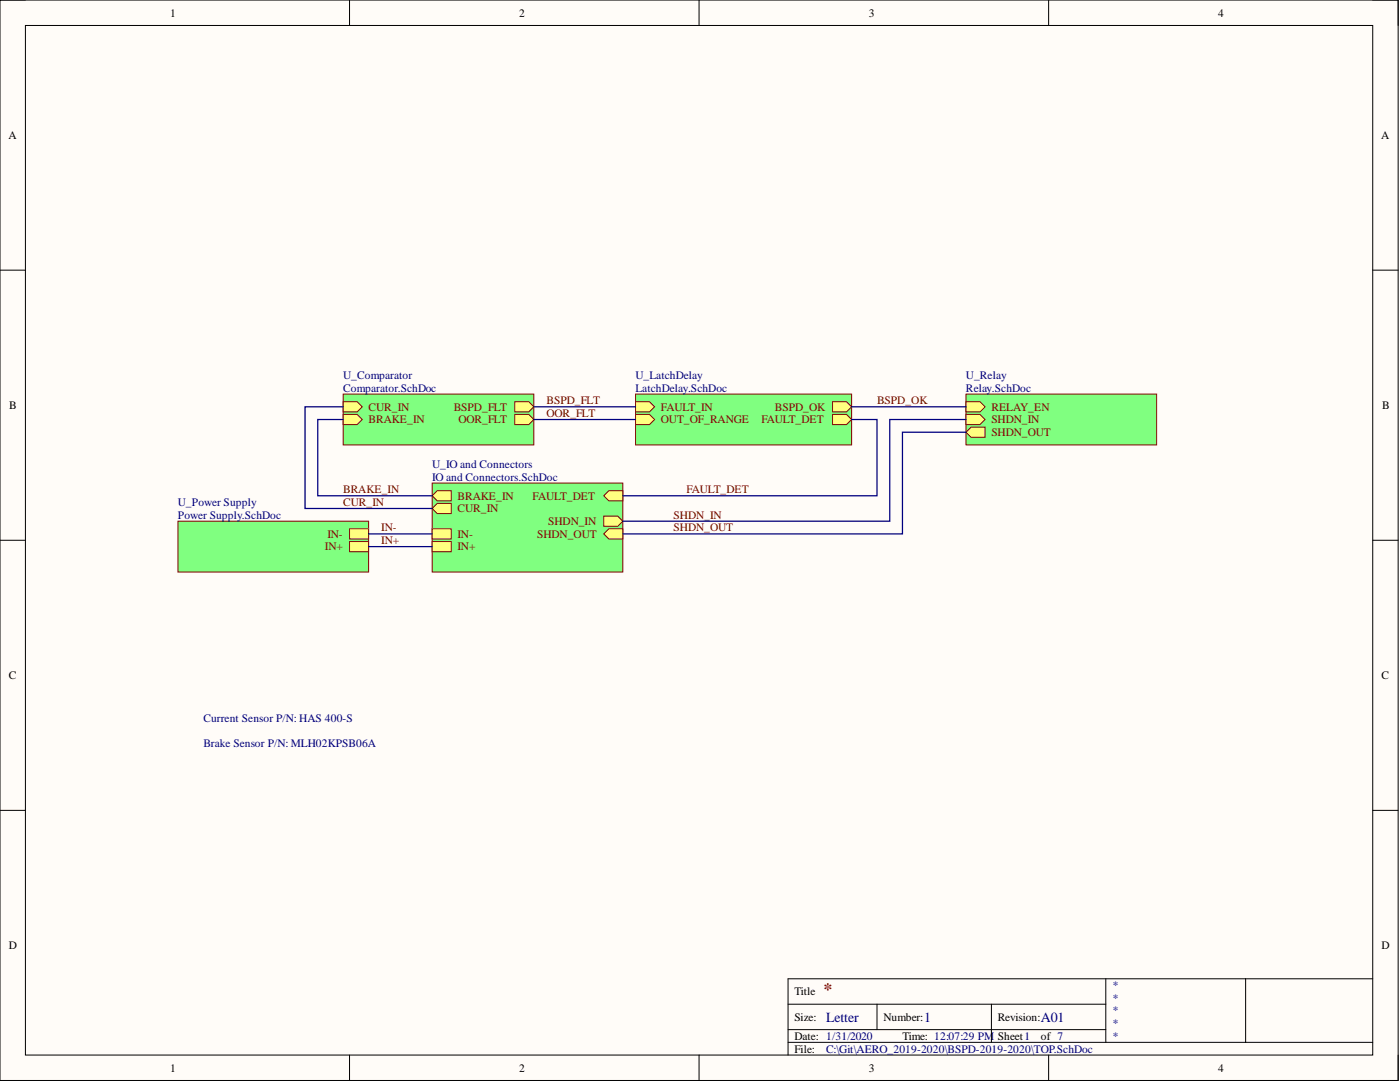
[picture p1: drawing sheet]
<svg xmlns="http://www.w3.org/2000/svg" width="279mm" height="216mm" viewBox="0 0 279 216" stroke-linecap="round" stroke-linejoin="round" font-family="sans-serif">
<path d="M0 0h279v215.6h-279z" fill-rule="evenodd" fill="#fffcf8"/>
<path d="M0 0h279v215.6h-279z" fill="none" stroke="#000" stroke-width=".2"/>
<path d="M5.1 5.1h268.9v205.4h-268.9z" fill-rule="evenodd" fill="#fffcf8"/>
<g fill="none" stroke="#000" stroke-width=".2">
<path d="M0 0h5.1M5.1 5.1h268.9v205.4h-268.9zM69.8 0v5.1M139.5 0v5.1M209.3 0v5.1M274 0h5v5.1M0 53.9h5.1M274 53.9h5M0 107.8h5.1M274 107.8h5M0 161.7h5.1M274 161.7h5"/>
<path d="M220.7 195.3v12.7M248.6 195.3v12.7M274 195.3h-116.7v15.2M69.8 210.5v5.1M139.5 210.5v5.1M157.3 200.4h63.4M157.3 208h116.7M157.3 205.5h63.4M175 200.4v5.1M197.9 200.4v7.6M209.3 210.5v5.1M279 210.5v5.1"/>
</g>
<path d="M68.5 78.6h38v10.2h-38z" fill-rule="evenodd" fill="#80ff80"/>
<path d="M68.5 78.6h38v10.2h-38z" fill="none" stroke="#800000" stroke-width=".2"/>
<path d="M102.7 82.7h2.8l1 1-1 1h-2.8z" fill-rule="evenodd" fill="#ffff80"/>
<path d="M102.7 82.7h2.8l1 1-1 1h-2.8z" fill="none" stroke="#800000" stroke-width=".2"/>
<path d="M68.5 80.2h2.8l1 1-1 1h-2.8z" fill-rule="evenodd" fill="#ffff80"/>
<path d="M68.5 80.2h2.8l1 1-1 1h-2.8z" fill="none" stroke="#800000" stroke-width=".2"/>
<path d="M102.7 80.2h2.8l1 1-1 1h-2.8z" fill-rule="evenodd" fill="#ffff80"/>
<path d="M102.7 80.2h2.8l1 1-1 1h-2.8z" fill="none" stroke="#800000" stroke-width=".2"/>
<path d="M68.5 82.7h2.8l1 1-1 1h-2.8z" fill-rule="evenodd" fill="#ffff80"/>
<path d="M68.5 82.7h2.8l1 1-1 1h-2.8z" fill="none" stroke="#800000" stroke-width=".2"/>
<path d="M126.8 78.6h43.2v10.2h-43.2z" fill-rule="evenodd" fill="#80ff80"/>
<path d="M126.8 78.6h43.2v10.2h-43.2z" fill="none" stroke="#800000" stroke-width=".2"/>
<path d="M126.8 80.2h2.8l1 1-1 1h-2.8z" fill-rule="evenodd" fill="#ffff80"/>
<path d="M126.8 80.2h2.8l1 1-1 1h-2.8z" fill="none" stroke="#800000" stroke-width=".2"/>
<path d="M166.2 82.7h2.7l1.1 1-1.1 1h-2.7z" fill-rule="evenodd" fill="#ffff80"/>
<path d="M166.2 82.7h2.7l1.1 1-1.1 1h-2.7z" fill="none" stroke="#800000" stroke-width=".2"/>
<path d="M166.2 80.2h2.7l1.1 1-1.1 1h-2.7z" fill-rule="evenodd" fill="#ffff80"/>
<path d="M166.2 80.2h2.7l1.1 1-1.1 1h-2.7z" fill="none" stroke="#800000" stroke-width=".2"/>
<path d="M126.8 82.7h2.8l1 1-1 1h-2.8z" fill-rule="evenodd" fill="#ffff80"/>
<path d="M126.8 82.7h2.8l1 1-1 1h-2.8z" fill="none" stroke="#800000" stroke-width=".2"/>
<path d="M35.5 104h38.1v10.1h-38.1z" fill-rule="evenodd" fill="#80ff80"/>
<path d="M35.5 104h38.1v10.1h-38.1z" fill="none" stroke="#800000" stroke-width=".2"/>
<path d="M69.8 105.5h3.8v2h-3.8z" fill-rule="evenodd" fill="#ffff80"/>
<path d="M69.8 105.5h3.8v2h-3.8z" fill="none" stroke="#800000" stroke-width=".2"/>
<path d="M69.8 108.1h3.8v2h-3.8z" fill-rule="evenodd" fill="#ffff80"/>
<path d="M69.8 108.1h3.8v2h-3.8z" fill="none" stroke="#800000" stroke-width=".2"/>
<path d="M192.8 78.6h38v10.2h-38z" fill-rule="evenodd" fill="#80ff80"/>
<path d="M192.8 78.6h38v10.2h-38z" fill="none" stroke="#800000" stroke-width=".2"/>
<path d="M192.8 80.2h2.8l1 1-1 1h-2.8z" fill-rule="evenodd" fill="#ffff80"/>
<path d="M192.8 80.2h2.8l1 1-1 1h-2.8z" fill="none" stroke="#800000" stroke-width=".2"/>
<path d="M192.8 82.7h2.8l1 1-1 1h-2.8z" fill-rule="evenodd" fill="#ffff80"/>
<path d="M192.8 82.7h2.8l1 1-1 1h-2.8z" fill="none" stroke="#800000" stroke-width=".2"/>
<path d="M192.8 86.2l1-1h2.8v2.1h-2.8z" fill-rule="evenodd" fill="#ffff80"/>
<path d="M192.8 86.2l1-1h2.8v2.1h-2.8z" fill="none" stroke="#800000" stroke-width=".2"/>
<path d="M86.2 96.4h38.1v17.7h-38.1z" fill-rule="evenodd" fill="#80ff80"/>
<path d="M86.2 96.4h38.1v17.7h-38.1z" fill="none" stroke="#800000" stroke-width=".2"/>
<path d="M120.5 106.5l1-1h2.8v2h-2.8z" fill-rule="evenodd" fill="#ffff80"/>
<path d="M120.5 106.5l1-1h2.8v2h-2.8z" fill="none" stroke="#800000" stroke-width=".2"/>
<path d="M120.5 103h2.8l1 1-1 1h-2.8z" fill-rule="evenodd" fill="#ffff80"/>
<path d="M120.5 103h2.8l1 1-1 1h-2.8z" fill="none" stroke="#800000" stroke-width=".2"/>
<path d="M86.2 108.1h3.9v2h-3.9z" fill-rule="evenodd" fill="#ffff80"/>
<path d="M86.2 108.1h3.9v2h-3.9z" fill="none" stroke="#800000" stroke-width=".2"/>
<path d="M86.2 105.5h3.9v2h-3.9z" fill-rule="evenodd" fill="#ffff80"/>
<path d="M86.2 105.5h3.9v2h-3.9z" fill="none" stroke="#800000" stroke-width=".2"/>
<path d="M120.5 98.9l1-1h2.8v2h-2.8z" fill-rule="evenodd" fill="#ffff80"/>
<path d="M120.5 98.9l1-1h2.8v2h-2.8z" fill="none" stroke="#800000" stroke-width=".2"/>
<path d="M86.2 101.5l1.1-1.1h2.8v2.1h-2.8z" fill-rule="evenodd" fill="#ffff80"/>
<path d="M86.2 101.5l1.1-1.1h2.8v2.1h-2.8z" fill="none" stroke="#800000" stroke-width=".2"/>
<path d="M86.2 98.9l1.1-1h2.8v2h-2.8z" fill-rule="evenodd" fill="#ffff80"/>
<path d="M86.2 98.9l1.1-1h2.8v2h-2.8z" fill="none" stroke="#800000" stroke-width=".2"/>
<path d="M68.5 81.2h-7.6v20.3h25.3M68.5 83.7h-5.1v15.2h22.8M106.5 83.7h20.3M106.5 81.2h20.3M170 83.7h5v15.2h-50.7M170 81.2h22.8M192.8 86.2h-12.7v20.3h-55.8M192.8 83.7h-15.2v20.3h-53.3M73.6 109.1h12.6M73.6 106.5h12.6" fill="none" stroke="#000080" stroke-width=".25"/>
<text font-size="3.5" fill="#800000" x="164.4" y="198.6">*</text>
<g font-size="2.8" fill="#000080">
<text x="164.9" y="203.8">Letter</text>
<text x="184.4" y="203.8">1</text>
<text x="207.8" y="203.8">A01</text>
</g>
<g font-size="2.3">
<text x="34" y="3.3">1</text>
<text x="103.6" y="3.3">2</text>
<text x="173.4" y="3.3">3</text>
<text x="243.1" y="3.3">4</text>
<text x="1.7" y="27.7">A</text>
<text x="275.6" y="27.7">A</text>
<text x="1.9" y="81.6">B</text>
<text x="275.8" y="81.6">B</text>
<text x="1.8" y="135.5">C</text>
<text x="275.7" y="135.5">C</text>
<text x="1.8" y="189.4">D</text>
<text x="275.7" y="189.4">D</text>
<text x="158.5" y="198.6">Title</text>
<text x="158.5" y="203.7">Size:</text>
<text x="176.3" y="203.7">Number:</text>
<text x="199.1" y="203.7">Revision:</text>
<text x="158.5" y="207.5">Date: 1/31/2020</text>
<text x="180.1" y="207.5">Time: 12:07:29 PM</text>
<text x="199.1" y="207.5">Sheet1</text>
<text x="207.8" y="207.5">of 7</text>
<text x="34" y="213.8">1</text>
<text x="103.6" y="213.8">2</text>
<text x="158.5" y="210">File:</text>
<text x="173.4" y="213.8">3</text>
<text x="243.1" y="213.8">4</text>
</g>
<g font-size="2.3" fill="#000080">
<text x="68.5" y="75.6">U_Comparator</text>
<text x="126.8" y="75.6">U_LatchDelay</text>
<text x="192.8" y="75.6">U_Relay</text>
<text x="68.5" y="78.1">Comparator.SchDoc</text>
<text x="126.8" y="78.1">LatchDelay.SchDoc</text>
<text x="192.8" y="78.1">Relay.SchDoc</text>
<text x="86.2" y="93.3">U_IO and Connectors</text>
<text x="86.2" y="95.9">IO and Connectors.SchDoc</text>
<text x="35.5" y="101">U_Power Supply</text>
<text x="35.5" y="103.5">Power Supply.SchDoc</text>
<text x="40.6" y="144.1">Current Sensor P/N: HAS 400-S</text>
<text x="40.6" y="149.1">Brake Sensor P/N: MLH02KPSB06A</text>
<text x="222" y="197.3">*</text>
<text x="222" y="199.9">*</text>
<text x="222" y="202.4">*</text>
<text x="222" y="204.9">*</text>
<text x="222" y="207.5">*</text>
<text x="164.9" y="210">C:\Git\AERO_2019-2020\BSPD-2019-2020\TOP.SchDoc</text>
</g>
<g font-size="2.3" fill="#800000">
<text x="73.6" y="81.9">CUR_IN</text>
<text x="90.6" y="81.9">BSPD_FLT</text>
<text x="109.1" y="83.2">OOR_FLT</text>
<text x="109.1" y="80.7">BSPD_FLT</text>
<text x="131.9" y="81.9">FAULT_IN</text>
<text x="154.7" y="81.9">BSPD_OK</text>
<text x="175" y="80.7">BSPD_OK</text>
<text x="197.9" y="81.9">RELAY_EN</text>
<text x="73.6" y="84.5">BRAKE_IN</text>
<text x="91.5" y="84.5">OOR_FLT</text>
<text x="131.9" y="84.5">OUT_OF_RANGE</text>
<text x="151.9" y="84.5">FAULT_DET</text>
<text x="197.9" y="84.5">SHDN_IN</text>
<text x="197.9" y="87">SHDN_OUT</text>
<text x="68.5" y="98.4">BRAKE_IN</text>
<text x="68.5" y="101">CUR_IN</text>
<text x="91.3" y="99.7">BRAKE_IN</text>
<text x="106.3" y="99.7">FAULT_DET</text>
<text x="137" y="98.4">FAULT_DET</text>
<text x="65.4" y="107.3">IN-</text>
<text x="76.1" y="106">IN-</text>
<text x="91.3" y="107.3">IN-</text>
<text x="91.3" y="102.2">CUR_IN</text>
<text x="107.2" y="107.3">SHDN_OUT</text>
<text x="109.4" y="104.8">SHDN_IN</text>
<text x="134.4" y="103.5">SHDN_IN</text>
<text x="134.4" y="106">SHDN_OUT</text>
<text x="64.9" y="109.8">IN+</text>
<text x="76.1" y="108.6">IN+</text>
<text x="91.3" y="109.8">IN+</text>
</g>
</svg>
